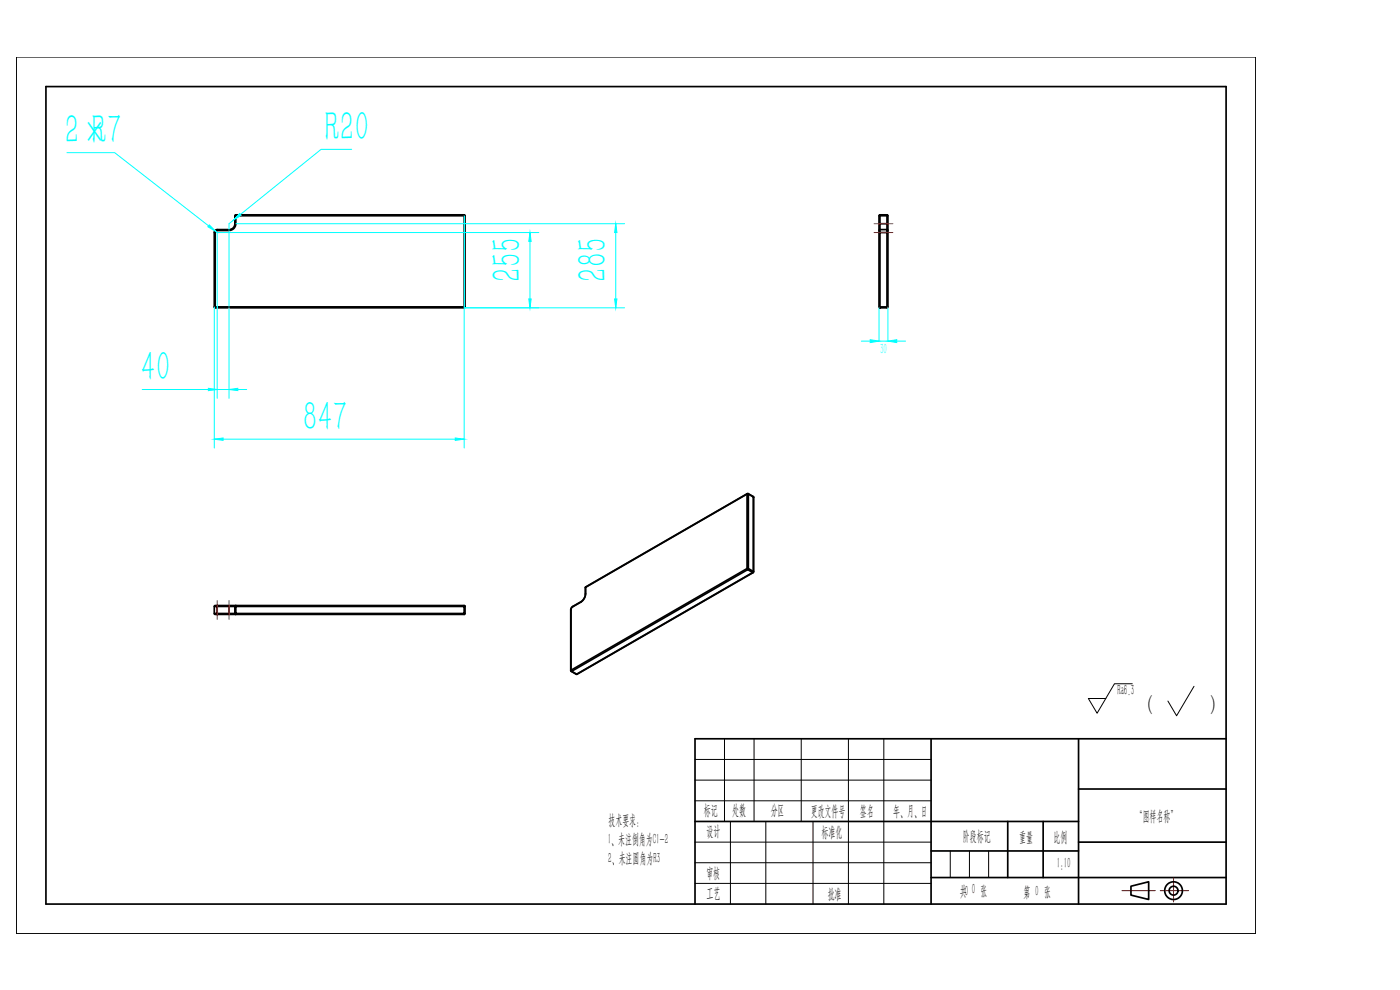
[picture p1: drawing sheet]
<svg xmlns="http://www.w3.org/2000/svg" width="420mm" height="297mm" viewBox="0 0 420 297" stroke-linecap="round" stroke-linejoin="round" font-family="sans-serif">
<g fill="none" stroke="#000" stroke-width=".51">
<path d="M13.8 26h354.2v245.3h-354.2zM64.3 69.8v22.3M64.5 69.2l.7-.3v.3l-.9 .6zM64.6 69.8v22.3h-.3M65.2 68.9h3.5v.3h-3.5M68.7 68.9a1.72 1.72 0 0 0 1.8-1.8h.3a2.02 2.02 0 0 1-2.1 2.1M70.5 67.1v-2.4h.3v2.4M70.5 64.7l.2-.2 .1 .2h68.5v-.2l.3 .2M70.8 64.5h68.5M139.3 64.7h.3v27.4h-.3zM263.8 64.7v2.4M263.8 69.8v22.3"/>
<path d="M263.9 69l.2-.1v.9h-.3zM264.1 69.8h2.1v22.3h-2.1zM264.1 64.5l-.3 .2h.3v2.4h2.1v1.8l.3 .2v.7h-.3v-.9h-2.1v-1.8h-.3v2.1M264.1 64.5h2.1v.2h-2.1zM266.2 64.5l.3 .2h-.3l.3 4.5M266.5 64.7v2.4M266.5 69.8v22.3M64.3 92.1l.2 .3 .1-.3h74.7v.3h-74.7M139.6 92.1l-.3 .3M264.1 92.4l-.3-.3h.3v.3h2.1v-.3h.3l-.3 .3M224.3 148.1l-48.5 28.1a4.8 4.8 0 0 1-.7 3.8l-3.4 2.2-.3 .5v18.4M224.5 148.1l1.6 1 .1 22.5"/>
<path d="M226 149l.2 .2M226.2 149.2l-.1 22.5-52.9 30.6M226.2 149.2l-1.9-1.1-48.5 28M175.8 178.2l-.1 .1M175.8 176.1l-.1 2.2a2.85 2.85 0 0 1-1.3 2.2l-2.5 1.5-.6 1M175.8 176.1l-.1 .2M224.4 170.9l1.5 .9 .2-.3-1.5-.9-.2-22.4h-.2v22.4l-52.8 30.5M224.4 170.9l-52.8 30.5-.2-.3M226 171.8l-52.9 30.5-1.7-.9M64.3 184.1l.2 .2h.7M65.2 181.7v2.4h-.9v-2.1h4.4v2.1h1.8l.3 .2h-2.1v-.2h-3.5v.2h3.5M65.2 181.7h-.7l-.2 .3"/>
<path d="M65.2 181.7h3.5M68.7 181.7h2.1l-.3 .3h-1.8zM70.8 182h68.5v2.1h-68.5zM139.3 181.7l.3 .3h-.3zM139.3 181.7h-68.5v.3h-.3v2.1h.3v.2h68.5M139.6 182v2.1h-.3v.2l.3-.2M171.3 183v18.2l1.9 1.1M171.4 182.9l-.1 .1M171.9 182l-.1 .1M174.4 180.5l-.1 .2M171.4 201.1l-.1 .1M172.9 202.3h.3"/>
<path d="M279.4 221.7v49.6M323.7 221.7v49.6M323.7 236.7h44.3M368 221.7h-159.4v49.6M208.6 246.5h115.1M279.4 255.3h44.3M302.4 246.5v16.8M313.1 246.5v16.8M323.7 252.7h44.3M279.4 263.3h88.6M339.4 265.9l5.3-1.3v5.3l-5.3-1.3z"/>
<circle cx="224.4" cy="170.7" r=".22"/>
<circle cx="352.2" cy="267.2" r="2.67"/>
<circle cx="352.2" cy="267.2" r="1.32"/>
</g>
<g fill="none" stroke="#000" stroke-width=".3">
<path d="M318.4 26h49.6M208.6 227.9h70.8M208.6 234.1h70.8M217.4 221.7v24.8M226.3 221.7v24.8M240.5 221.7v24.8M254.6 221.7v49.6M265.2 221.7v49.6M208.6 240.3h70.8M208.6 252.7h70.8M208.6 258.9h70.8M219.2 246.5v24.8"/>
<path d="M229.8 246.5v24.8M244 246.5v24.8M285.2 255.3v8M290.9 255.3v8M296.7 255.3v8M208.6 265.1h70.8"/>
</g>
<path d="M262.3 67.1h5.7M262.3 69.8h5.7M65.2 180.2v5.7M68.7 180.2v5.7M336.7 267.2h10.1M348.2 267.2h8.5M352.2 263.5v7.1" fill="none" stroke="#f00" stroke-width=".3"/>
<!-- layer: 0 -->
<path d="M4.9 17.1h371.9v263h-371.9z" fill="none" stroke="#000" stroke-width=".3"/>
<path d="M339.8 205.2h-5.3l-5.2 8.8-2.7-4.4h5.3M358.3 205.9l-5.2 8.9-2.6-4.5" fill="none" stroke="#000" stroke-width=".3"/>
<g fill="#0ff" stroke="#0ff" stroke-width=".3">
<path d="M62.5 116.5l2.7 .4-2.7 .3z"/>
<path d="M68.7 116.9l2.7-.4v.7z"/>
<path d="M64.3 131.8l2.7-.4v.7z"/>
<path d="M136.6 131.4l2.7 .4-2.7 .3z"/>
<path d="M158.7 89.7h.7l-.3 2.7z"/>
<path d="M159.1 69.8l.3 2.6h-.7z"/>
<path d="M184.5 89.7h.7l-.4 2.7z"/>
<path d="M184.8 67.1l.4 2.7h-.7z"/>
<path d="M62.8 67.5l1.9 1.9-2.3-1.4z"/>
<path d="M72 64.1l.4 .5-2.3 1.4z"/>
<path d="M266.5 102.3l2.6-.4v.9z"/>
<path d="M261.2 101.9l2.6 .4-2.6 .5z"/>
</g>
<g fill="none" stroke="#0ff" stroke-width=".3">
<path d="M20.1 45.8h14.3l30.8 24M105.5 44.8h-9.1l-27.7 22.3v52.4M65.2 69.8v49.7M65.2 69.8h96.5M70.8 67.1h116.7M139.3 64.7v69.7M159.1 69.8v22.6M184.8 67.1v25.3M64.3 92.1v42.3M139.3 92.4h48.2M263.8 92.1v10.2h2.7v-10.2M42.7 116.9h31.3"/>
<path d="M258.5 102.3h2.7M269.1 102.3h2.7M64.3 131.8h75"/>
</g>
<g font-size="12.7" fill="#0ff">
<text x="19.5" y="43.3">2×R7</text>
<text x="97.5" y="42.3">R20</text>
<text x="156.5" y="84.5" transform="rotate(-90 156.5 84.5)">255</text>
<text x="182.3" y="84.5" transform="rotate(-90 182.3 84.5)">285</text>
<text x="42.3" y="114.3">40</text>
<text x="90.9" y="129.2">847</text>
</g>
<g font-size="6.5">
<text x="343.8" y="213.6">(</text>
<text x="363.3" y="213.6">)</text>
</g>
<text font-size="4.4" fill="#0ff" x="264.1" y="106.2">30</text>
<g font-size="4.4">
<text x="335.4" y="208.7">Ra6.3</text>
<text x="211.3" y="244.5">标记</text>
<text x="219.7" y="244.5">处数</text>
<text x="231.3" y="244.5">分区</text>
<text x="243.3" y="244.7">更改文件号</text>
<text x="258.1" y="244.7">签名</text>
<text x="268.1" y="244.9">年、月、日</text>
<text x="182.6" y="247.5">技术要求：</text>
<text x="212" y="250.8">设计</text>
<text x="246.5" y="251.3">标准化</text>
<text x="340.9" y="246.2">“图样名称”</text>
<text x="182.4" y="253.3">1、未注倒角为C1-2</text>
<text x="289" y="252.4">阶段标记</text>
<text x="305.9" y="252.6">重量</text>
<text x="316.2" y="252.7">比例</text>
<text x="182.5" y="259">2、未注圆角为R3</text>
<text x="212" y="263.4">审核</text>
<text x="317.1" y="260.4">1:10</text>
<text x="212.1" y="269.4">工艺</text>
<text x="248.4" y="269.6">批准</text>
<text x="288" y="268.7">共0</text>
<text x="291.6" y="268.4">0 张</text>
<text x="307.1" y="269.1">第 0 张</text>
</g>
</svg>
